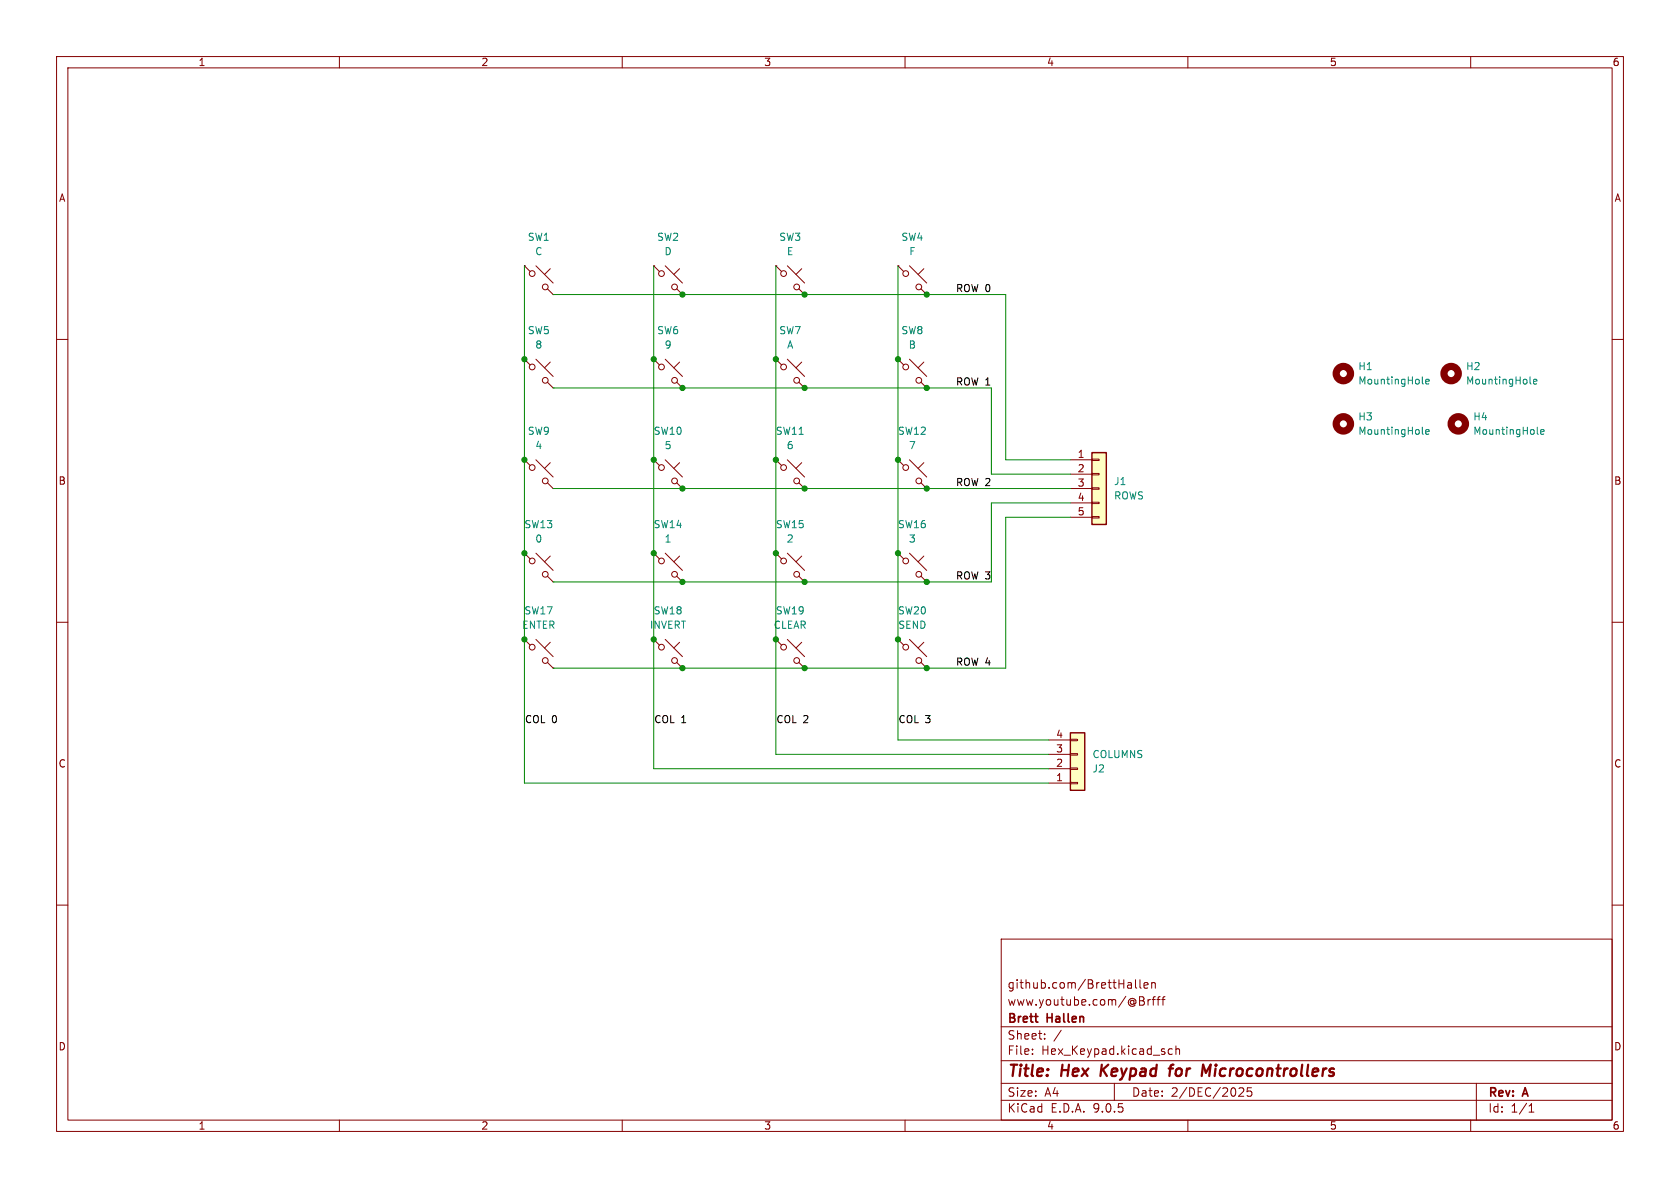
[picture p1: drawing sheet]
<svg xmlns="http://www.w3.org/2000/svg" width="297mm" height="210mm" viewBox="0 0 297 210" stroke-linecap="round" stroke-linejoin="round" font-family="sans-serif">
<g fill="none" stroke="#840000" stroke-width=".18">
<path d="M10 10h277v190h-277zM12 12h273v186h-273zM60 10v2M110 10v2M160 10v2M210 10v2M260 10v2M10 60h2M285 60h2M10 110h2M285 110h2M10 160h2"/>
<path d="M177 166h108v32h-108zM199.5 173.7h.3l.2 .2v.8M200 174.6l-.5 .1M200 174.1h-.5M200.7 173.2v1.3l.3 .2M201.5 173.2v1.3l.2 .2M202.2 174.2l.8-.1-.1-.3-.4-.1-.3 .2 .1 .7h.6M202.2 177.1v.5M203 176.7v1M203.4 176.7l-.3 .1-.1 .2M203.6 173.8l.2-.1 .4 .1v.9M203.6 173.7v1"/>
<path d="M203.7 176.7h.5M204.2 176.2l-.3 .2v1.3M204.5 176.7h.6M205.1 176.2l-.4 .2v1.3M205.4 176.7h.6M206 176.2l-.4 .2v1.3M285 160h2M60 198v2M110 198v2M160 198v2M177 194.5h108M177 191.5h108"/>
<path d="M177 187.5h108M177 181.5h108M182.5 186.3v.1M182.5 185.5v.1M184.7 183.6v.1M184.7 182.8v.1M187.6 182.1l-1.3 2M197 191.5v3M207.2 185.5l-.4-.1-.3 .3v.4l.2 .2h.5M207.9 185.5l.2-.1 .4 .1v.9M207.9 184.9v1.5M210 198v2"/>
<path d="M219 192.4l.6-.1 .2 .1 .1 .3-.9 1.1h.9M221.2 192.3h-.7v.7l.2-.1h.5l.1 .3-.1 .5-.2 .1-.5-.1M260 198v2M261 191.5v6.5M270.3 196.6h.9M270.3 195.5l.4-.4v1.5"/>
</g>
<path d="M194.8 188.2l-.3 2M195.9 188.2l-1.3 1.2M206.6 188.9h.8M207.5 188.2l-.4 .1-.2 .2-.2 1.7M213.2 189.6l.8-1.4-.2 2" fill="none" stroke="#840000" stroke-width=".4"/>
<path d="M193 80h2.6v12.7h-2.6z" fill="#ffffc2"/>
<path d="M193 80h2.6v12.7h-2.6z" fill="none" stroke="#840000" stroke-width=".25"/>
<g fill="none" stroke="#840000" stroke-width=".18">
<path d="M115.6 47l1 1M115.6 47h.1M117.6 47l3 3M119.6 51.1l1 1M120.1 47.5l-1 1M120.6 52.1h.1M115.6 63.5l1 1M115.6 63.5h.1M117.6 63.5l3 3M119.6 67.6l1 1M120.1 64l-1 1M120.6 68.6h.1"/>
<path d="M92.7 97.8l1 1M92.7 97.8h.1M92.7 81.3l1 1M92.7 81.3h.1M94.7 97.8l3.1 3M94.7 81.3l3.1 3M96.8 85.3l1 1.1M97.3 98.3l-1 1M97.3 81.8l-1 1M97.8 86.4h.1M115.6 97.8l1 1M115.6 97.8h.1"/>
<path d="M115.6 81.3l1 1M115.6 81.3h.1M117.6 97.8l3 3M117.6 81.3l3 3M119.6 85.3l1 1.1M120.1 98.3l-1 1M120.1 81.8l-1 1M120.6 86.4h.1M137.2 81.3l1 1M137.2 81.3h.1M137.2 97.8l1 1M137.2 97.8h.1"/>
<path d="M139.2 81.3l3 3M139.2 97.8l3 3M141.2 85.3l1 1.1M141.7 81.8l-1 1M141.7 98.3l-1 1M142.2 86.4h.1M158.7 97.8l1.1 1M158.7 97.8h.1M160.8 97.8l3 3M163.3 98.3l-1 1M189.2 81.3h3.8M189.2 83.8h3.8"/>
<path d="M189.2 86.4h3.8M189.2 88.9h3.8M189.2 91.4h3.8M193 81.2h1.3v.2h-1.3zM193 83.7h1.3v.2h-1.3zM193 86.2h1.3v.3h-1.3zM193 88.8h1.3v.2h-1.3zM193 91.3h1.3v.3h-1.3zM92.7 113l1 1M92.7 113h.1M94.7 113l3.1 3.1M96.8 101.9l1 1"/>
<path d="M96.8 117.1l1 1M97.3 113.5l-1 1.1M97.8 102.9h.1M97.8 118.1h.1M115.6 113l1 1M115.6 113h.1M117.6 113l3 3.1M119.6 101.9l1 1M119.6 117.1l1 1M120.1 113.5l-1 1.1M120.6 102.9h.1M120.6 118.1h.1"/>
<path d="M137.2 113l1 1M137.2 113h.1M139.2 113l3 3.1M141.2 117.1l1 1M141.2 101.9l1 1M141.7 113.5l-1 1.1M142.2 118.1h.1M142.2 102.9h.1M158.7 113l1.1 1M158.7 113h.1M160.8 113l3 3.1M162.8 117.1l1 1"/>
<path d="M162.8 101.9l1 1M163.3 113.5l-1 1.1M163.8 118.1h.1M163.8 102.9h.1"/>
<circle cx="116.9" cy="48.4" r=".51"/>
<circle cx="119.3" cy="50.7" r=".51"/>
<circle cx="116.9" cy="64.9" r=".51"/>
<circle cx="119.3" cy="67.2" r=".51"/>
<circle cx="94.1" cy="99.2" r=".51"/>
<circle cx="94.1" cy="82.7" r=".51"/>
<circle cx="96.4" cy="85" r=".51"/>
<circle cx="116.9" cy="99.2" r=".51"/>
<circle cx="116.9" cy="82.7" r=".51"/>
<circle cx="119.3" cy="85" r=".51"/>
<circle cx="138.5" cy="82.7" r=".51"/>
<circle cx="138.5" cy="99.2" r=".51"/>
<circle cx="140.8" cy="85" r=".51"/>
<circle cx="160.1" cy="99.2" r=".51"/>
<circle cx="94.1" cy="114.4" r=".51"/>
<circle cx="96.4" cy="116.8" r=".51"/>
<circle cx="96.4" cy="101.5" r=".51"/>
<circle cx="116.9" cy="114.4" r=".51"/>
<circle cx="119.3" cy="101.5" r=".51"/>
<circle cx="119.3" cy="116.8" r=".51"/>
<circle cx="138.5" cy="114.4" r=".51"/>
<circle cx="140.8" cy="101.5" r=".51"/>
<circle cx="140.8" cy="116.8" r=".51"/>
<circle cx="160.1" cy="114.4" r=".51"/>
<circle cx="162.4" cy="101.5" r=".51"/>
<circle cx="162.4" cy="116.8" r=".51"/>
</g>
<path d="M189.2 129.5h2.6v10.2h-2.6z" fill="#ffffc2"/>
<path d="M189.2 129.5h2.6v10.2h-2.6z" fill="none" stroke="#840000" stroke-width=".25"/>
<g fill="none" stroke="#840000" stroke-width=".18">
<path d="M92.7 47l1 1M92.7 47h.1M94.7 47l3.1 3M96.8 51.1l1 1M97.3 47.5l-1 1M97.8 52.1h.1M137.2 47l1 1M137.2 47h.1M139.2 47l3 3M141.2 51.1l1 1M141.7 47.5l-1 1M142.2 52.1h.1"/>
<path d="M158.7 47l1.1 1M158.7 47h.1M160.8 47l3 3M162.8 51.1l1 1M163.3 47.5l-1 1M163.8 52.1h.1M92.7 63.5l1 1M92.7 63.5h.1M94.7 63.5l3.1 3M96.8 67.6l1 1M97.3 64l-1 1M97.8 68.6h.1"/>
<path d="M137.2 63.5l1 1M137.2 63.5h.1M139.2 63.5l3 3M141.2 67.6l1 1M141.7 64l-1 1M142.2 68.6h.1M158.7 63.5l1.1 1M158.7 63.5h.1M160.8 63.5l3 3M162.8 67.6l1 1M163.3 64l-1 1M163.8 68.6h.1"/>
<path d="M158.7 81.3l1.1 1M158.7 81.3h.1M160.8 81.3l3 3M162.8 85.3l1 1.1M163.3 81.8l-1 1M163.8 86.4h.1M185.4 138.4h3.8M185.4 135.9h3.8M185.4 133.4h3.8M185.4 130.8h3.8M189.2 138.3h1.3v.3h-1.3zM189.2 135.8h1.3v.2h-1.3z"/>
<path d="M189.2 133.2h1.3v.3h-1.3zM189.2 130.7h1.3v.2h-1.3z"/>
<circle cx="94.1" cy="48.4" r=".51"/>
<circle cx="96.4" cy="50.7" r=".51"/>
<circle cx="138.5" cy="48.4" r=".51"/>
<circle cx="140.8" cy="50.7" r=".51"/>
<circle cx="160.1" cy="48.4" r=".51"/>
<circle cx="162.4" cy="50.7" r=".51"/>
<circle cx="94.1" cy="64.9" r=".51"/>
<circle cx="96.4" cy="67.2" r=".51"/>
<circle cx="138.5" cy="64.9" r=".51"/>
<circle cx="140.8" cy="67.2" r=".51"/>
<circle cx="160.1" cy="64.9" r=".51"/>
<circle cx="162.4" cy="67.2" r=".51"/>
<circle cx="160.1" cy="82.7" r=".51"/>
<circle cx="162.4" cy="85" r=".51"/>
</g>
<g fill="none" stroke="#840000" stroke-width="1.3">
<circle cx="237.5" cy="66" r="1.27"/>
<circle cx="237.5" cy="74.9" r="1.27"/>
<circle cx="256.5" cy="66" r="1.27"/>
<circle cx="257.8" cy="74.9" r="1.27"/>
</g>
<path d="M251.4 67.7l.2 .2M251.4 76.6l.2 .2M252.1 67.5l.6-.2-.1-.2-.4-.1-.1 .2v.6h.5M252.1 76.4l.6-.2-.1-.2-.4-.1-.1 .2v.6h.5M270.5 67.7l.2 .2M271.1 67.5l.6-.2-.1-.2-.3-.1-.2 .2 .1 .6h.4M271.8 76.6l.2 .2M272.4 76.4l.6-.2-.1-.2-.3-.1-.2 .2v.6h.5" fill="none" stroke="#008484" stroke-width=".18"/>
<path d="M92.7 47v91.4h92.7M97.8 52.1h80v29.2h11.4M115.6 47v88.9h69.8M137.2 47v86.4h48.2M158.7 47v83.8h26.7M97.8 68.6h77.5v15.2h13.9M97.8 86.4h91.4M189.2 91.4h-11.4v26.7h-80M189.2 88.9h-13.9v14h-77.5" fill="none" stroke="#008400" stroke-width=".18"/>
<g fill="#008400" stroke="#008400" stroke-width=".18">
<circle cx="115.6" cy="97.8" r=".46"/>
<circle cx="120.6" cy="86.4" r=".46"/>
<circle cx="92.7" cy="97.8" r=".46"/>
<circle cx="92.7" cy="63.5" r=".46"/>
<circle cx="92.7" cy="81.3" r=".46"/>
<circle cx="115.6" cy="81.3" r=".46"/>
<circle cx="120.6" cy="52.1" r=".46"/>
<circle cx="137.2" cy="63.5" r=".46"/>
<circle cx="120.6" cy="68.6" r=".46"/>
<circle cx="137.2" cy="81.3" r=".46"/>
<circle cx="142.2" cy="52.1" r=".46"/>
<circle cx="115.6" cy="63.5" r=".46"/>
<circle cx="158.7" cy="81.3" r=".46"/>
<circle cx="163.8" cy="102.9" r=".46"/>
<circle cx="142.2" cy="86.4" r=".46"/>
<circle cx="158.7" cy="97.8" r=".46"/>
<circle cx="142.2" cy="68.6" r=".46"/>
<circle cx="163.8" cy="68.6" r=".46"/>
<circle cx="158.7" cy="63.5" r=".46"/>
<circle cx="163.8" cy="52.1" r=".46"/>
<circle cx="163.8" cy="86.4" r=".46"/>
<circle cx="137.2" cy="97.8" r=".46"/>
<circle cx="120.6" cy="102.9" r=".46"/>
<circle cx="92.7" cy="113" r=".46"/>
<circle cx="120.6" cy="118.1" r=".46"/>
<circle cx="142.2" cy="118.1" r=".46"/>
<circle cx="137.2" cy="113" r=".46"/>
<circle cx="115.6" cy="113" r=".46"/>
<circle cx="142.2" cy="102.9" r=".46"/>
<circle cx="158.7" cy="113" r=".46"/>
<circle cx="163.8" cy="118.1" r=".46"/>
</g>
<g font-size="2.8" fill="#840000">
<text x="178" y="190.9">Title:</text>
<text x="187.7" y="190.9">Hex</text>
<text x="195.4" y="190.9">Keypad</text>
<text x="208.4" y="190.9">for</text>
<text x="214.9" y="190.9">Microcontrollers</text>
</g>
<g font-size="2.1" fill="#840000">
<text x="178" y="178">www.youtube.com/@Brfff</text>
<text x="178" y="175">github.com/BrettHallen</text>
<text x="178" y="184">Sheet:</text>
<text x="178" y="181.2">Brett</text>
<text x="185.2" y="181.2">Hallen</text>
<text x="178" y="186.7">File:</text>
<text x="184.1" y="186.7">Hex_Keypad.kicad_sch</text>
<text x="178" y="196.9">KiCad</text>
<text x="178" y="194.1">Size:</text>
<text x="184.7" y="194.1">A4</text>
<text x="185.7" y="196.9">E.D.A.</text>
<text x="193.3" y="196.9">9.0.5</text>
<text x="200" y="194.1">Date:</text>
<text x="207" y="194.1">2/DEC/2025</text>
<text x="263" y="194.3">Rev:</text>
<text x="263" y="196.9">Id:</text>
<text x="267.1" y="196.9">1/1</text>
<text x="269.4" y="194.3">A</text>
</g>
<g font-size="1.8" fill="#840000">
<text x="35" y="11.9">1</text>
<text x="85" y="11.9">2</text>
<text x="135" y="11.9">3</text>
<text x="185" y="11.9">4</text>
<text x="235" y="11.9">5</text>
<text x="285" y="11.9">6</text>
<text x="10.3" y="35.9">A</text>
<text x="285.3" y="35.9">A</text>
<text x="190.4" y="81">1</text>
<text x="190.4" y="83.6">2</text>
<text x="10.3" y="85.9">B</text>
<text x="190.4" y="86.1">3</text>
<text x="190.4" y="88.6">4</text>
<text x="285.3" y="85.9">B</text>
<text x="190.4" y="91.2">5</text>
<text x="186.6" y="130.6">4</text>
<text x="10.3" y="135.9">C</text>
<text x="186.6" y="135.6">2</text>
<text x="186.6" y="133.1">3</text>
<text x="285.3" y="135.9">C</text>
<text x="186.6" y="138.2">1</text>
<text x="10.3" y="185.9">D</text>
<text x="285.3" y="185.9">D</text>
<text x="35" y="199.9">1</text>
<text x="85" y="199.9">2</text>
<text x="135" y="199.9">3</text>
<text x="185" y="199.9">4</text>
<text x="235" y="199.9">5</text>
<text x="285" y="199.9">6</text>
</g>
<g font-size="1.8" fill="#008484">
<text x="93.2" y="42.8">SW1</text>
<text x="94.5" y="45.3">C</text>
<text x="116.1" y="42.8">SW2</text>
<text x="117.4" y="45.3">D</text>
<text x="137.7" y="42.8">SW3</text>
<text x="139" y="45.3">E</text>
<text x="159.3" y="42.8">SW4</text>
<text x="160.6" y="45.3">F</text>
<text x="93.2" y="59.3">SW5</text>
<text x="116.1" y="59.3">SW6</text>
<text x="137.7" y="59.3">SW7</text>
<text x="159.3" y="59.3">SW8</text>
<text x="94.5" y="61.8">8</text>
<text x="117.4" y="61.8">9</text>
<text x="139.1" y="61.8">A</text>
<text x="160.6" y="61.8">B</text>
<text x="240" y="65.6">H1</text>
<text x="259.1" y="65.6">H2</text>
<text x="240" y="68.2">MountingHole</text>
<text x="259.1" y="68.2">MountingHole</text>
<text x="93.2" y="77.1">SW9</text>
<text x="115.5" y="77.1">SW10</text>
<text x="137.1" y="77.1">SW11</text>
<text x="158.6" y="77.1">SW12</text>
<text x="240" y="74.5">H3</text>
<text x="240" y="77.1">MountingHole</text>
<text x="260.4" y="74.5">H4</text>
<text x="260.4" y="77.1">MountingHole</text>
<text x="94.5" y="79.6">4</text>
<text x="117.4" y="79.6">5</text>
<text x="139" y="79.6">6</text>
<text x="160.6" y="79.6">7</text>
<text x="196.9" y="86">J1</text>
<text x="196.9" y="88.5">ROWS</text>
<text x="92.6" y="93.6">SW13</text>
<text x="115.5" y="93.6">SW14</text>
<text x="137.1" y="93.6">SW15</text>
<text x="158.6" y="93.6">SW16</text>
<text x="94.5" y="96.1">0</text>
<text x="117.4" y="96.1">1</text>
<text x="139" y="96.1">2</text>
<text x="160.6" y="96.1">3</text>
<text x="92.2" y="111.4">ENTER</text>
<text x="92.6" y="108.8">SW17</text>
<text x="114.8" y="111.4">INVERT</text>
<text x="115.5" y="108.8">SW18</text>
<text x="136.7" y="111.4">CLEAR</text>
<text x="137.1" y="108.8">SW19</text>
<text x="158.6" y="108.8">SW20</text>
<text x="158.7" y="111.4">SEND</text>
<text x="193" y="136.8">J2</text>
<text x="193" y="134.2">COLUMNS</text>
</g>
<g font-size="1.8">
<text x="168.9" y="51.7">ROW 0</text>
<text x="168.9" y="68.2">ROW 1</text>
<text x="168.9" y="86">ROW 2</text>
<text x="168.9" y="102.5">ROW 3</text>
<text x="168.9" y="117.8">ROW 4</text>
<text x="92.7" y="127.9">COL 0</text>
<text x="115.6" y="127.9">COL 1</text>
<text x="137.2" y="127.9">COL 2</text>
<text x="158.7" y="127.9">COL 3</text>
</g>
</svg>
